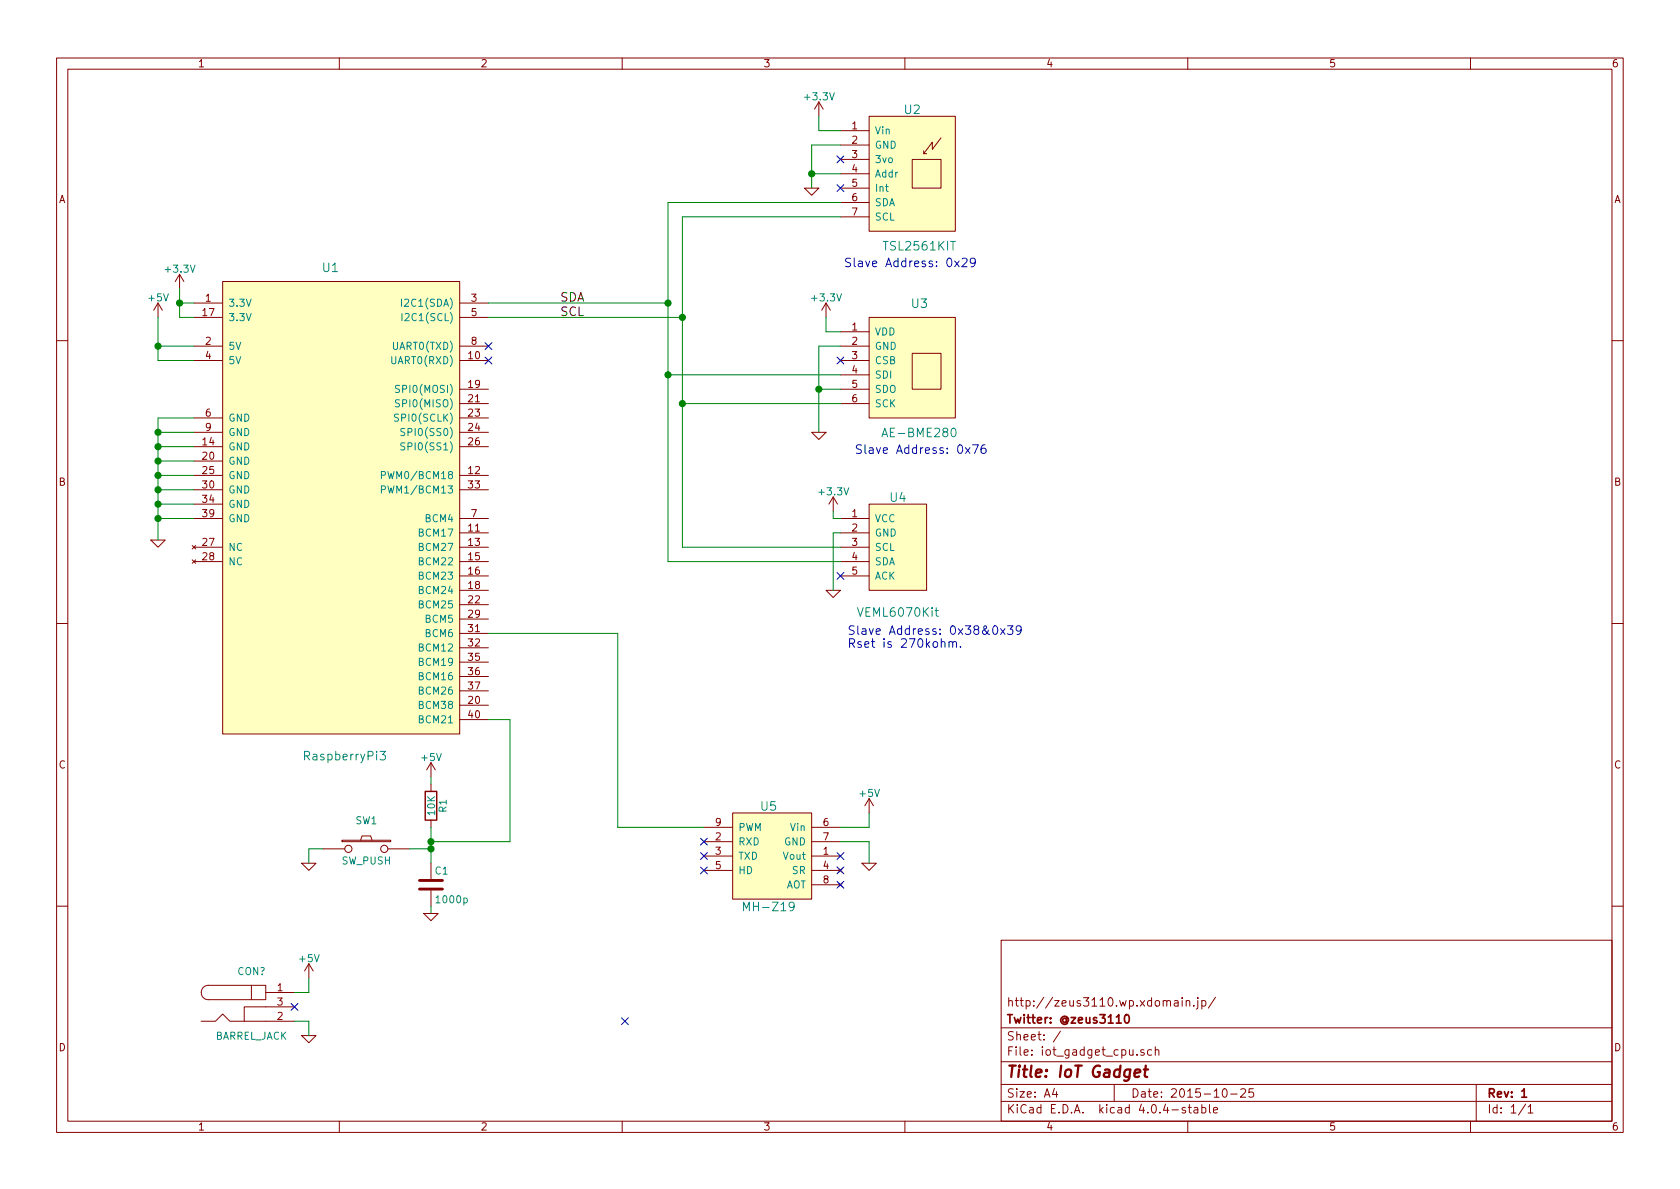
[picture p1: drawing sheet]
EESchema Schematic File Version 2
LIBS:iot_gadget_cpu-rescue
LIBS:power
LIBS:device
LIBS:transistors
LIBS:conn
LIBS:linear
LIBS:regul
LIBS:74xx
LIBS:cmos4000
LIBS:adc-dac
LIBS:memory
LIBS:xilinx
LIBS:microcontrollers
LIBS:dsp
LIBS:microchip
LIBS:analog_switches
LIBS:motorola
LIBS:texas
LIBS:intel
LIBS:audio
LIBS:interface
LIBS:digital-audio
LIBS:philips
LIBS:display
LIBS:cypress
LIBS:siliconi
LIBS:opto
LIBS:atmel
LIBS:contrib
LIBS:valves
LIBS:zeus3110
LIBS:iot_gadget_cpu-cache
EELAYER 25 0
EELAYER END
$Descr A4 11693 8268
encoding utf-8
Sheet 1 1
Title "IoT Gadget"
Date "2015-10-25"
Rev "1"
Comp "Twitter: @zeus3110"
Comment1 "http://zeus3110.wp.xdomain.jp/"
Comment2 ""
Comment3 ""
Comment4 ""
$EndDescr
$Comp
L GND-RESCUE-iot_gadget_cpu #PWR01
U 1 1
P 1100 3750
F 0 "#PWR01" H 1100 3750 30  0001 C CNN
F 1 "GND" H 1100 3680 30  0001 C CNN
F 2 "" H 1100 3750 60  0000 C CNN
F 3 "" H 1100 3750 60  0000 C CNN
	1    1100 3750
	1    0    0    -1  
$EndComp
$Comp
L TSL2561KIT U2
U 1 1
P 6150 900
F 0 "U2" H 5950 1050 60  0000 C CNN
F 1 "TSL2561KIT" H 5900 100 60  0000 C CNN
F 2 "" H 6150 900 60  0000 C CNN
F 3 "" H 6150 900 60  0000 C CNN
	1    6150 900 
	-1   0    0    -1  
$EndComp
$Comp
L AE-BME280 U3
U 1 1
P 6150 2300
F 0 "U3" H 5900 2500 60  0000 C CNN
F 1 "AE-BME280" H 5900 1600 60  0000 C CNN
F 2 "" H 6150 2300 60  0000 C CNN
F 3 "" H 6150 2300 60  0000 C CNN
	1    6150 2300
	-1   0    0    -1  
$EndComp
$Comp
L GND-RESCUE-iot_gadget_cpu #PWR03
U 1 1
P 5650 1300
F 0 "#PWR03" H 5650 1300 30  0001 C CNN
F 1 "GND" H 5650 1230 30  0001 C CNN
F 2 "" H 5650 1300 60  0000 C CNN
F 3 "" H 5650 1300 60  0000 C CNN
	1    5650 1300
	-1   0    0    -1  
$EndComp
$Comp
L GND-RESCUE-iot_gadget_cpu #PWR06
U 1 1
P 5700 3000
F 0 "#PWR06" H 5700 3000 30  0001 C CNN
F 1 "GND" H 5700 2930 30  0001 C CNN
F 2 "" H 5700 3000 60  0000 C CNN
F 3 "" H 5700 3000 60  0000 C CNN
	1    5700 3000
	-1   0    0    -1  
$EndComp
NoConn ~ 5850 2500
NoConn ~ 5850 1100
NoConn ~ 5850 1300
Text Notes 5950 3150 0    60   ~ 0
Slave Address: 0x76
Text Notes 6800 1850 2    60   ~ 0
Slave Address: 0x29
Text Label 3900 2100 0    60   ~ 0
SDA
Text Label 3900 2200 0    60   ~ 0
SCL
$Comp
L +5V #PWR?
U 1 1
P 1100 2200
F 0 "#PWR?" H 1100 2050 50  0001 C CNN
F 1 "+5V" H 1100 2340 50  0000 C CNN
F 2 "" H 1100 2200 50  0000 C CNN
F 3 "" H 1100 2200 50  0000 C CNN
	1    1100 2200
	1    0    0    -1  
$EndComp
$Comp
L +3.3V #PWR?
U 1 1
P 1250 2000
F 0 "#PWR?" H 1250 1850 50  0001 C CNN
F 1 "+3.3V" H 1250 2140 50  0000 C CNN
F 2 "" H 1250 2000 50  0000 C CNN
F 3 "" H 1250 2000 50  0000 C CNN
	1    1250 2000
	1    0    0    -1  
$EndComp
$Comp
L RaspberryPi3 U1
U 1 1
P 2050 2250
F 0 "U1" H 2300 2650 60  0000 C CNN
F 1 "RaspberryPi3" H 2400 -750 60  0000 C CNN
F 2 "" H 3000 2250 60  0000 C CNN
F 3 "" H 3000 2250 60  0000 C CNN
	1    2050 2250
	1    0    0    -1  
$EndComp
$Comp
L +3.3V #PWR?
U 1 1
P 5700 800
F 0 "#PWR?" H 5700 650 50  0001 C CNN
F 1 "+3.3V" H 5700 940 50  0000 C CNN
F 2 "" H 5700 800 50  0000 C CNN
F 3 "" H 5700 800 50  0000 C CNN
	1    5700 800 
	1    0    0    -1  
$EndComp
$Comp
L +3.3V #PWR?
U 1 1
P 5750 2200
F 0 "#PWR?" H 5750 2050 50  0001 C CNN
F 1 "+3.3V" H 5750 2340 50  0000 C CNN
F 2 "" H 5750 2200 50  0000 C CNN
F 3 "" H 5750 2200 50  0000 C CNN
	1    5750 2200
	1    0    0    -1  
$EndComp
$Comp
L VEML6070Kit U4
U 1 1
P 6250 3300
F 0 "U4" H 6250 3150 60  0000 C CNN
F 1 "VEML6070Kit" H 6250 2350 60  0000 C CNN
F 2 "" H 6250 3300 60  0001 C CNN
F 3 "" H 6250 3300 60  0001 C CNN
	1    6250 3300
	1    0    0    -1  
$EndComp
NoConn ~ 5850 4000
NoConn ~ 3400 2400
NoConn ~ 3400 2500
$Comp
L +3.3V #PWR?
U 1 1
P 5800 3550
F 0 "#PWR?" H 5800 3400 50  0001 C CNN
F 1 "+3.3V" H 5800 3690 50  0000 C CNN
F 2 "" H 5800 3550 50  0000 C CNN
F 3 "" H 5800 3550 50  0000 C CNN
	1    5800 3550
	1    0    0    -1  
$EndComp
$Comp
L GND-RESCUE-iot_gadget_cpu #PWR?
U 1 1
P 5800 4100
F 0 "#PWR?" H 5800 4100 30  0001 C CNN
F 1 "GND" H 5800 4030 30  0001 C CNN
F 2 "" H 5800 4100 60  0000 C CNN
F 3 "" H 5800 4100 60  0000 C CNN
	1    5800 4100
	-1   0    0    -1  
$EndComp
$Comp
L SW_PUSH SW1
U 1 1
P 2550 5900
F 0 "SW1" H 2550 6100 50  0000 C CNN
F 1 "SW_PUSH" H 2550 5820 50  0000 C CNN
F 2 "" H 2550 5900 50  0000 C CNN
F 3 "" H 2550 5900 50  0000 C CNN
	1    2550 5900
	1    0    0    -1  
$EndComp
$Comp
L GND-RESCUE-iot_gadget_cpu #PWR?
U 1 1
P 2150 6000
F 0 "#PWR?" H 2150 6000 30  0001 C CNN
F 1 "GND" H 2150 5930 30  0001 C CNN
F 2 "" H 2150 6000 60  0000 C CNN
F 3 "" H 2150 6000 60  0000 C CNN
	1    2150 6000
	1    0    0    -1  
$EndComp
$Comp
L +5V #PWR?
U 1 1
P 3000 5400
F 0 "#PWR?" H 3000 5250 50  0001 C CNN
F 1 "+5V" H 3000 5540 50  0000 C CNN
F 2 "" H 3000 5400 50  0000 C CNN
F 3 "" H 3000 5400 50  0000 C CNN
	1    3000 5400
	1    0    0    -1  
$EndComp
$Comp
L R R1
U 1 1
P 3000 5600
F 0 "R1" V 3080 5600 50  0000 C CNN
F 1 "10K" V 3000 5600 50  0000 C CNN
F 2 "" V 2930 5600 50  0000 C CNN
F 3 "" H 3000 5600 50  0000 C CNN
	1    3000 5600
	1    0    0    -1  
$EndComp
$Comp
L C C1
U 1 1
P 3000 6150
F 0 "C1" H 3025 6250 50  0000 L CNN
F 1 "1000p" H 3025 6050 50  0000 L CNN
F 2 "" H 3038 6000 50  0000 C CNN
F 3 "" H 3000 6150 50  0000 C CNN
	1    3000 6150
	1    0    0    -1  
$EndComp
$Comp
L GND-RESCUE-iot_gadget_cpu #PWR?
U 1 1
P 3000 6350
F 0 "#PWR?" H 3000 6350 30  0001 C CNN
F 1 "GND" H 3000 6280 30  0001 C CNN
F 2 "" H 3000 6350 60  0000 C CNN
F 3 "" H 3000 6350 60  0000 C CNN
	1    3000 6350
	1    0    0    -1  
$EndComp
$Comp
L BARREL_JACK CON?
U 1 1
P 1750 7000
F 0 "CON?" H 1750 7250 50  0000 C CNN
F 1 "BARREL_JACK" H 1750 6800 50  0000 C CNN
F 2 "" H 1750 7000 50  0000 C CNN
F 3 "" H 1750 7000 50  0000 C CNN
	1    1750 7000
	1    0    0    -1  
$EndComp
$Comp
L +5V #PWR?
U 1 1
P 2150 6800
F 0 "#PWR?" H 2150 6650 50  0001 C CNN
F 1 "+5V" H 2150 6940 50  0000 C CNN
F 2 "" H 2150 6800 50  0000 C CNN
F 3 "" H 2150 6800 50  0000 C CNN
	1    2150 6800
	1    0    0    -1  
$EndComp
$Comp
L GND-RESCUE-iot_gadget_cpu #PWR?
U 1 1
P 2150 7200
F 0 "#PWR?" H 2150 7200 30  0001 C CNN
F 1 "GND" H 2150 7130 30  0001 C CNN
F 2 "" H 2150 7200 60  0000 C CNN
F 3 "" H 2150 7200 60  0000 C CNN
	1    2150 7200
	1    0    0    -1  
$EndComp
NoConn ~ 2050 7000
$Comp
L MH-Z19 U5
U 1 1
P 5350 5850
F 0 "U5" H 5350 6100 60  0000 C CNN
F 1 "MH-Z19" H 5350 5400 60  0000 C CNN
F 2 "" H 5350 5850 60  0001 C CNN
F 3 "" H 5350 5850 60  0001 C CNN
	1    5350 5850
	1    0    0    -1  
$EndComp
$Comp
L GND-RESCUE-iot_gadget_cpu #PWR?
U 1 1
P 6050 6000
F 0 "#PWR?" H 6050 6000 30  0001 C CNN
F 1 "GND" H 6050 5930 30  0001 C CNN
F 2 "" H 6050 6000 60  0000 C CNN
F 3 "" H 6050 6000 60  0000 C CNN
	1    6050 6000
	1    0    0    -1  
$EndComp
$Comp
L +5V #PWR?
U 1 1
P 6050 5650
F 0 "#PWR?" H 6050 5500 50  0001 C CNN
F 1 "+5V" H 6050 5790 50  0000 C CNN
F 2 "" H 6050 5650 50  0000 C CNN
F 3 "" H 6050 5650 50  0000 C CNN
	1    6050 5650
	1    0    0    -1  
$EndComp
Wire Wire Line
	1350 3600 1100 3600
Wire Wire Line
	1100 2900 1100 3750
Wire Wire Line
	1350 2100 1250 2100
Wire Wire Line
	1250 2000 1250 2200
Wire Wire Line
	5850 1400 4650 1400
Wire Wire Line
	4650 2600 5850 2600
Connection ~ 4650 2100
Wire Wire Line
	4750 1500 5850 1500
Wire Wire Line
	4750 2800 5850 2800
Connection ~ 4750 2200
Wire Wire Line
	5850 900  5700 900 
Wire Wire Line
	5700 900  5700 800 
Wire Wire Line
	5850 2300 5750 2300
Wire Wire Line
	5750 2300 5750 2200
Wire Wire Line
	5850 1000 5650 1000
Wire Wire Line
	5650 1000 5650 1300
Wire Wire Line
	5850 2400 5700 2400
Wire Wire Line
	5700 2400 5700 3000
Wire Wire Line
	5850 2700 5700 2700
Connection ~ 5700 2700
Wire Wire Line
	5850 1200 5650 1200
Connection ~ 5650 1200
Wire Wire Line
	4750 2200 3400 2200
Wire Wire Line
	4650 2100 3400 2100
Wire Wire Line
	1250 2200 1350 2200
Connection ~ 1250 2100
Wire Wire Line
	1350 2400 1100 2400
Wire Wire Line
	1100 2200 1100 2500
Wire Wire Line
	1100 2500 1350 2500
Connection ~ 1100 2400
Wire Wire Line
	1350 3500 1100 3500
Connection ~ 1100 3600
Wire Wire Line
	1350 3400 1100 3400
Connection ~ 1100 3500
Wire Wire Line
	1350 3300 1100 3300
Connection ~ 1100 3400
Wire Wire Line
	1350 3200 1100 3200
Connection ~ 1100 3300
Wire Wire Line
	1350 3100 1100 3100
Connection ~ 1100 3200
Wire Wire Line
	1350 3000 1100 3000
Connection ~ 1100 3100
Wire Wire Line
	1350 2900 1100 2900
Connection ~ 1100 3000
Wire Wire Line
	4650 1400 4650 3900
Wire Wire Line
	4750 1500 4750 3800
Wire Wire Line
	4750 3800 5850 3800
Connection ~ 4750 2800
Wire Wire Line
	4650 3900 5850 3900
Connection ~ 4650 2600
Wire Wire Line
	5850 3600 5800 3600
Wire Wire Line
	5800 3600 5800 3550
Wire Wire Line
	5850 3700 5800 3700
Wire Wire Line
	5800 3700 5800 4100
Wire Wire Line
	2250 5900 2150 5900
Wire Wire Line
	2150 5900 2150 6000
Wire Wire Line
	3000 5750 3000 6000
Wire Wire Line
	2850 5900 3000 5900
Connection ~ 3000 5900
Wire Wire Line
	3000 5450 3000 5400
Wire Wire Line
	3000 6300 3000 6350
Wire Wire Line
	3400 5000 3550 5000
Wire Wire Line
	3550 5000 3550 5850
Wire Wire Line
	3550 5850 3000 5850
Connection ~ 3000 5850
Wire Wire Line
	2050 6900 2150 6900
Wire Wire Line
	2150 6900 2150 6800
Wire Wire Line
	2050 7100 2150 7100
Wire Wire Line
	2150 7100 2150 7200
Wire Wire Line
	5850 5850 6050 5850
Wire Wire Line
	6050 5850 6050 6000
Wire Wire Line
	5850 5750 6050 5750
Wire Wire Line
	6050 5750 6050 5650
Wire Wire Line
	3400 4400 4300 4400
Wire Wire Line
	4300 4400 4300 5750
Wire Wire Line
	4300 5750 4900 5750
NoConn ~ 5850 5950
NoConn ~ 5850 6050
NoConn ~ 5850 6150
NoConn ~ 4900 6050
NoConn ~ 4900 5950
NoConn ~ 4900 5850
Text Notes 5900 4500 0    60   ~ 0
Slave Address: 0x38&0x39\nRset is 270kohm.
NoConn ~ 4350 7100
NoConn ~ -450 150 
NoConn ~ -900 2950
$EndSCHEMATC
